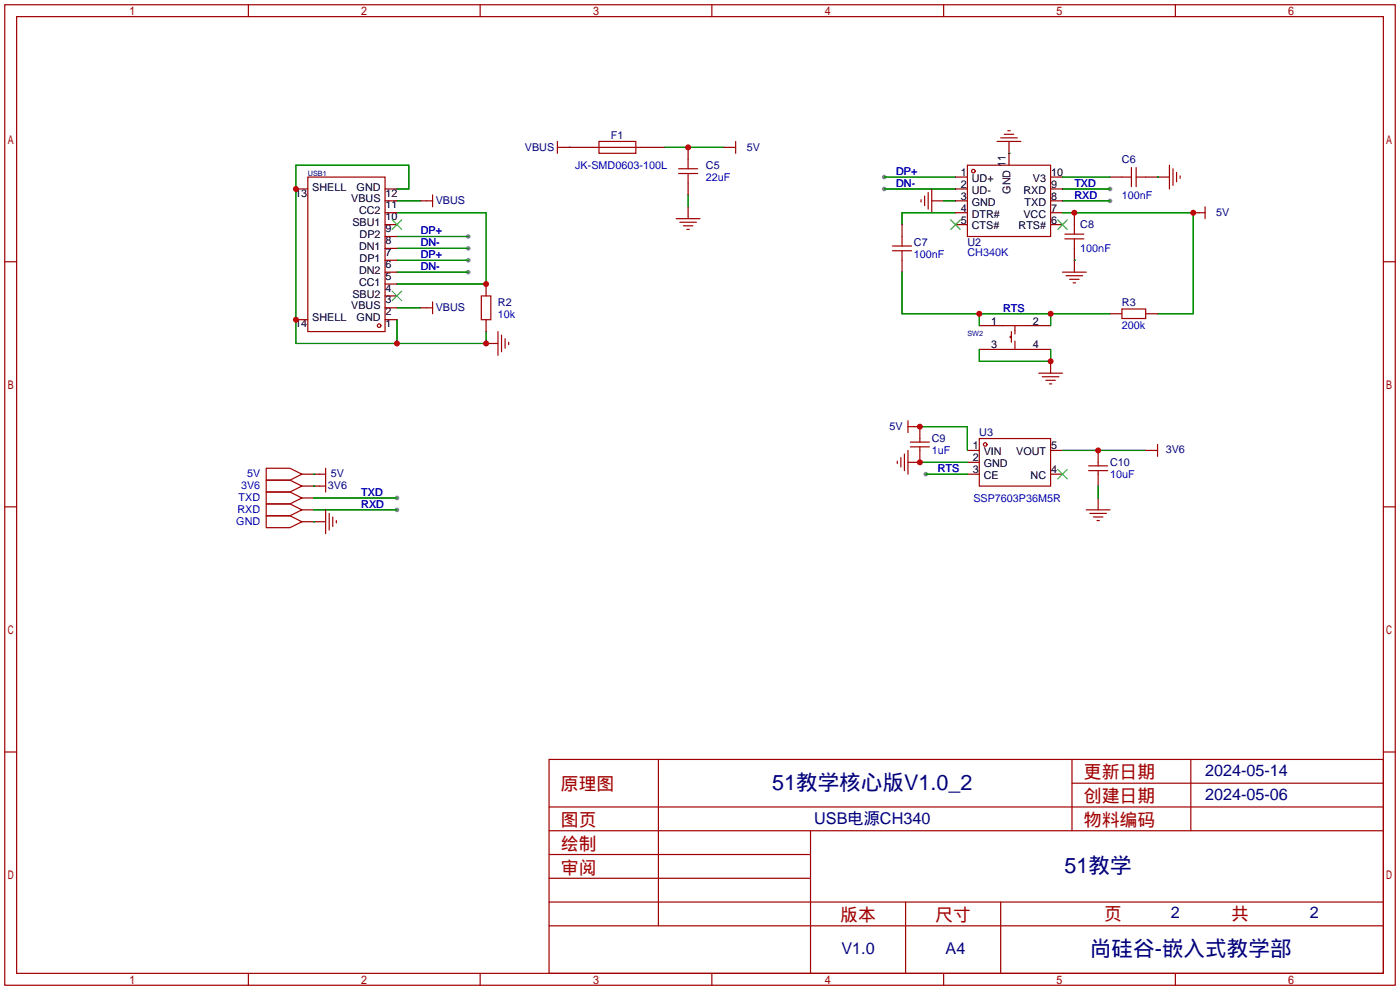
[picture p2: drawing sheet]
<svg xmlns="http://www.w3.org/2000/svg" width="299mm" height="212mm" viewBox="0 0 299 212" stroke-linecap="round" stroke-linejoin="round" font-family="sans-serif">
<g fill="#999">
<circle cx="100.1" cy="53.1" r=".51"/>
<circle cx="100.1" cy="58.2" r=".51"/>
<circle cx="100.1" cy="55.6" r=".51"/>
<circle cx="100.1" cy="50.5" r=".51"/>
<circle cx="84.8" cy="109" r=".51"/>
<circle cx="84.8" cy="106.4" r=".51"/>
<circle cx="189" cy="40.4" r=".51"/>
<circle cx="189" cy="37.8" r=".51"/>
<circle cx="237.2" cy="42.9" r=".51"/>
<circle cx="237.2" cy="40.4" r=".51"/>
<circle cx="197.9" cy="101.3" r=".51"/>
</g>
<g fill="none" stroke="#a10000" stroke-width=".25">
<path d="M1 1h297.2v209.6h-297.2zM3.6 3.6h292.1v204.4h-292.1zM53.1 1v2.6M102.6 1v2.6M152.1 1v2.6M201.7 1v2.6M251.2 1v2.6M65.8 37.8h16.5v33.1h-16.5zM119.1 31.5h1.3M119.1 30.2v2.6M126.7 31.5h10.2M128 30.2h7.9v2.6h-7.9z"/>
<path d="M145 37.1h4.1M145 36.1h4.1M147.1 34v2.1M147.1 37.1v2M156 31.5h1.2M157.2 30.2v2.6M206.8 35.3h17.7v15.2h-17.7zM213.1 30.2h5.1M213.9 29.5h3.5M214.6 28.7h2.1M215.4 27.9h.5M239.8 37.8h2"/>
<path d="M241.8 35.8v4.1M242.8 35.8v4.1M242.8 37.8h2.1M249.9 35.3v5.1M250.7 36.1v3.5M251.5 36.8v2.1M252.2 37.6v.5M1 55.9h2.6M91.2 42.9h1.3M92.5 41.7v2.5M144.5 46.7h5.1M145.3 47.5h3.5"/>
<path d="M146 48.3h2.1M146.8 49h.5M190.8 52.6h4M190.8 53.6h4M192.8 50.5v2.1M192.8 53.6v2M196.8 42.7v.5M197.6 41.9v2M198.4 41.1v3.6M199.1 40.4v5.1M227.1 58.2h5.1M227.6 51.1h4"/>
<path d="M227.6 50h4M227.8 58.9h3.6M228.6 59.7h2M229.6 48v2M229.6 51.1v2M256.3 45.5h1.3M257.6 44.2v2.5M295.7 55.9h2.5M91.2 65.8h1.3M92.5 64.5v2.6M102.9 63.2h2v5.1h-2zM106.4 70.9v5"/>
<path d="M107.2 71.6v3.6M107.9 72.4v2M108.7 73.2v.5M214.4 69.6h5.1M214.4 74.7h5.1M216.2 71.9h-.3v.2h.3M216.2 70.9v2.3M216.9 69.6v1.8M216.9 72.9v1.8M222 79.8h5.1M229.4 60.5h.5M239.8 66h5.1v2.1h-5.1z"/>
<path d="M191.8 98.6v.5M192.5 97.8v2M193.3 97v3.6M194.1 89.9v2.6M194.1 96.3v5M194.1 91.2h1.2M194.6 95.5h4M194.6 94.5h4M196.6 93.7v.8M196.6 95.5v.8M209.3 93.7h15.2v10.2h-15.2zM222.8 80.5h3.5"/>
<path d="M223.5 81.3h2.1M224.3 82h.5M232.7 99.6h4M234.7 98.8v.8M246.1 96.3h1.3M247.4 95v2.5M1 108.3h2.6M56.9 100.1h5.1l2.5 1.2-2.5 1.3h-5.1zM56.9 102.6h5.1l2.5 1.3-2.5 1.3h-5.1zM56.9 105.2h5.1l2.5 1.2-2.5 1.3h-5.1zM56.9 107.7h5.1l2.5 1.3-2.5 1.2h-5.1zM56.9 110.2h5.1l2.5 1.3-2.5 1.3h-5.1z"/>
<path d="M68.3 101.3h1.3M68.3 103.9h1.3M69.6 100.1v5.1M69.6 109v5M70.4 109.7v3.6M71.1 110.5v2M71.9 111.3v.5M232.2 109h5M232.7 100.6h4M232.9 109.7h3.6M233.7 110.5h2M234.4 111.3h.5"/>
<path d="M234.7 100.6v.7M295.7 108.3h2.5M1 160.7h2.6M117.3 162.3h178.4v45.7h-178.4zM117.3 177.5h178.4M117.3 172.5h178.4M140.7 162.3v35.6M173.2 177.5v30.5M229.1 162.3v15.2M229.1 167.4h66.6M254.5 162.3v15.2M295.7 160.7h2.5"/>
<path d="M117.3 182.6h55.9M117.3 197.9h178.4M117.3 192.8h178.4M117.3 187.7h55.9M193.5 192.8v15.2M213.9 192.8v15.2M53.1 208v2.6M102.6 208v2.6M152.1 208v2.6M201.7 208v2.6M251.2 208v2.6"/>
<circle cx="208" cy="36.6" r=".38"/>
<circle cx="81" cy="69.6" r=".38"/>
<circle cx="210.6" cy="95" r=".38"/>
</g>
<g fill="none" stroke="#008700" stroke-width=".25">
<path d="M121.7 31.5h.1M142 31.5h12.7M189 37.8h15.2M215.6 32.8h.1M227.1 37.8h10.1M247.4 37.8h.1M84.8 45.5h19.1v15.2h-19.1M84.8 40.4h2.6v-5.1h-24.2v38.1h40.7v-2.5M84.8 53.1h15.3M84.8 58.2h15.3M84.8 55.6h15.3M84.8 50.5h15.3"/>
<path d="M84.8 42.9h5.1M147.1 41.7v2.5M189 40.4h15.2M192.8 58.2v8.9h44.4M201.7 42.9h2.5M204.2 45.5h-11.4v2.5M227.1 45.5h27.9v21.6h-7.6M227.1 40.4h10.1M227.1 42.9h10.1M229.6 55.6h.1M84.8 68.3v5.1M84.8 65.8h5.1"/>
<path d="M209.3 74.7v2.5h15.2v-2.5M209.3 67.1v2.5M224.5 67.1v2.5M196.6 91.2h10.2v5.1M196.6 98.8h10.2M227.1 96.3h17.8M67.1 101.3h.1M67.1 103.9h.1M67.1 111.5h.1M67.1 109h17.7M67.1 106.4h17.7M197.9 101.3h8.9"/>
<path d="M234.7 103.9v2.5"/>
</g>
<g fill="none" stroke="#870000" stroke-width=".25">
<path d="M120.4 31.5h6.3M136.9 31.5h5.1M147.1 31.5v2.5M147.1 39.1v2.6M154.7 31.5h1.3M204.2 37.8h2.6M215.6 30.2v5.1M224.5 37.8h2.6M237.2 37.8h2.6M244.9 37.8h5M63.2 40.4h2.6M82.3 42.9h2.5"/>
<path d="M82.3 58.2h2.5M82.3 55.6h2.5M82.3 53.1h2.5M82.3 50.5h2.5M82.3 48h2.5M82.3 45.5h2.5M82.3 40.4h2.5M89.9 42.9h1.3M147.1 44.2v2.5M192.8 48v2.5M192.8 55.6v2.6M199.1 42.9h2.6"/>
<path d="M204.2 42.9h2.6M204.2 48h2.6M204.2 45.5h2.6M204.2 40.4h2.6M224.5 42.9h2.6M224.5 48h2.6M224.5 45.5h2.6M224.5 40.4h2.6M229.6 45.5v2.5M229.6 53.1v5.1M255 45.5h1.3M63.2 68.3h2.6"/>
<path d="M82.3 65.8h2.5M82.3 68.3h2.5M82.3 63.2h2.5M82.3 60.7h2.5M89.9 65.8h1.3M103.9 73.4h2.5M103.9 60.7v2.5M103.9 68.3v2.6M209.3 69.6h5.1M209.3 74.7h5.1M219.5 69.6h5M219.5 74.7h5"/>
<path d="M224.5 77.2v2.6M237.2 67.1h2.6M244.9 67.1h2.5M195.3 91.2h1.3v2.5M196.6 96.3v2.5h-2.5M206.8 96.3h2.5M206.8 98.8h2.5M224.5 96.3h2.6M234.7 96.3v2.5M244.9 96.3h1.2M64.5 101.3h3.8M64.5 103.9h3.8"/>
<path d="M64.5 106.4h2.6M64.5 109h2.6M64.5 111.5h5.1M206.8 101.3h2.5M224.5 101.3h2.6M234.7 101.3v2.6M234.7 106.4v2.6"/>
</g>
<path d="M83.8 47l2.1 2M85.9 47l-2.1 2M203.2 47l2 2M205.2 47l-2 2M226.1 47l2 2M228.1 47l-2 2M83.8 62.2l2.1 2.1M85.9 62.2l-2.1 2.1M226.1 100.3l2 2.1M228.1 100.3l-2 2.1" fill="none" stroke="#3c3" stroke-width=".25"/>
<g fill="#c00">
<circle cx="147.1" cy="31.5" r=".63"/>
<circle cx="103.9" cy="60.7" r=".63"/>
<circle cx="84.8" cy="73.4" r=".63"/>
<circle cx="63.2" cy="40.4" r=".63"/>
<circle cx="63.2" cy="68.3" r=".63"/>
<circle cx="103.9" cy="73.4" r=".63"/>
<circle cx="224.5" cy="77.2" r=".63"/>
<circle cx="209.3" cy="67.1" r=".63"/>
<circle cx="224.5" cy="67.1" r=".63"/>
<circle cx="196.6" cy="91.2" r=".63"/>
<circle cx="196.6" cy="98.8" r=".63"/>
<circle cx="234.7" cy="96.3" r=".63"/>
<circle cx="255" cy="45.5" r=".63"/>
<circle cx="229.6" cy="45.5" r=".63"/>
</g>
<g font-size="4.6" fill="#000080">
<text x="165" y="168.8">51教学核心版V1.0_2</text>
<text x="227.5" y="186.6">51教学</text>
<text x="233" y="204.3">尚硅谷-嵌入式教学部</text>
</g>
<g font-size="3.8" fill="#a00000">
<text x="231.6" y="166.4">更新日期</text>
<text x="119.9" y="168.9">原理图</text>
<text x="231.6" y="171.5">创建日期</text>
<text x="119.9" y="176.5">图页</text>
<text x="231.6" y="176.5">物料编码</text>
<text x="119.9" y="181.6">绘制</text>
<text x="119.9" y="186.7">审阅</text>
<text x="179.6" y="196.9">版本</text>
<text x="199.9" y="196.9">尺寸</text>
<text x="236" y="196.6">页</text>
<text x="263.1" y="196.6">共</text>
</g>
<g font-size="3.5" fill="#000080">
<text x="257.6" y="165.9">2024-05-14</text>
<text x="257.6" y="171">2024-05-06</text>
<text x="174" y="176">USB电源CH340</text>
<text x="250.2" y="196.1">2</text>
<text x="280" y="196.1">2</text>
<text x="179.8" y="204">V1.0</text>
<text x="202.1" y="204">A4</text>
</g>
<g font-size="2.3" fill="#000080">
<text x="130.6" y="29.8">F1</text>
<text x="112.2" y="32.2">VBUS</text>
<text x="159.6" y="32.2">5V</text>
<text x="239.8" y="34.8">C6</text>
<text x="150.9" y="36.1">C5</text>
<text x="93.1" y="43.6">VBUS</text>
<text x="260" y="46.2">5V</text>
<text x="195.3" y="52.6">C7</text>
<text x="206.8" y="52.6">U2</text>
<text x="230.9" y="48.8">C8</text>
<text x="106.4" y="65.3">R2</text>
<text x="239.8" y="65.3">R3</text>
<text x="93.1" y="66.5">VBUS</text>
<text x="190.1" y="92">5V</text>
<text x="199.1" y="94.5">C9</text>
<text x="209.3" y="93.3">U3</text>
<text x="237.2" y="99.6">C10</text>
<text x="249.2" y="96.8">3V6</text>
<text x="70.1" y="104.5">3V6</text>
<text x="70.7" y="102">5V</text>
</g>
<g font-size="2.3">
<text x="214.9" y="35.8" transform="rotate(-90 214.9 35.8)">11</text>
<text x="66.7" y="40.7">SHELL</text>
<text x="76.2" y="40.7">GND</text>
<text x="205.3" y="37.6">1</text>
<text x="205.3" y="40.2">2</text>
<text x="207.7" y="38.9">UD+</text>
<text x="207.7" y="41.4">UD-</text>
<text x="215.9" y="41.4" transform="rotate(-90 215.9 41.4)">GND</text>
<text x="218.7" y="41.4">RXD</text>
<text x="220.8" y="38.9">V3</text>
<text x="224.7" y="40.2">9</text>
<text x="224.7" y="37.6">10</text>
<text x="63.1" y="42">13</text>
<text x="75.1" y="43.3">VBUS</text>
<text x="76.7" y="45.8">CC2</text>
<text x="82.4" y="47.1">10</text>
<text x="82.4" y="44.5">11</text>
<text x="82.4" y="42">12</text>
<text x="205.3" y="42.7">3</text>
<text x="205.3" y="45.2">4</text>
<text x="205.3" y="47.8">5</text>
<text x="207.7" y="44">GND</text>
<text x="207.7" y="46.5">DTR#</text>
<text x="218.7" y="46.5">VCC</text>
<text x="219" y="44">TXD</text>
<text x="224.7" y="47.8">6</text>
<text x="224.7" y="45.2">7</text>
<text x="224.7" y="42.7">8</text>
<text x="75.3" y="48.4">SBU1</text>
<text x="76.7" y="53.4">DN1</text>
<text x="76.9" y="50.9">DP2</text>
<text x="82.4" y="52.2">8</text>
<text x="82.4" y="49.6">9</text>
<text x="207.7" y="49">CTS#</text>
<text x="217.7" y="49">RTS#</text>
<text x="76.7" y="58.5">DN2</text>
<text x="76.9" y="56">DP1</text>
<text x="82.4" y="59.8">5</text>
<text x="82.4" y="57.2">6</text>
<text x="82.4" y="54.7">7</text>
<text x="75.3" y="63.6">SBU2</text>
<text x="76.7" y="61.1">CC1</text>
<text x="82.4" y="64.9">3</text>
<text x="82.4" y="62.3">4</text>
<text x="63.1" y="69.9">14</text>
<text x="66.7" y="68.7">SHELL</text>
<text x="75.1" y="66.1">VBUS</text>
<text x="76.2" y="68.7">GND</text>
<text x="82.4" y="69.9">1</text>
<text x="82.4" y="67.4">2</text>
<text x="211.8" y="69.4">1</text>
<text x="220.7" y="69.4">2</text>
<text x="211.8" y="74.4">3</text>
<text x="220.7" y="74.4">4</text>
<text x="207.9" y="96">1</text>
<text x="207.9" y="98.6">2</text>
<text x="207.9" y="101.1">3</text>
<text x="210.2" y="97.3">VIN</text>
<text x="210.2" y="99.8">GND</text>
<text x="217.2" y="97.3">VOUT</text>
<text x="224.7" y="101.1">4</text>
<text x="224.7" y="96">5</text>
<text x="210.2" y="102.4">CE</text>
<text x="220.3" y="102.4">NC</text>
</g>
<g font-size="2.3" fill="#00f">
<text x="122.9" y="36.1">JK-SMD0603-100L</text>
<text x="150.9" y="38.7">22uF</text>
<text x="191.5" y="39.9">DN-</text>
<text x="191.5" y="37.4">DP+</text>
<text x="229.6" y="39.9">TXD</text>
<text x="229.6" y="42.5">RXD</text>
<text x="239.8" y="42.5">100nF</text>
<text x="89.9" y="52.6">DN-</text>
<text x="89.9" y="50.1">DP+</text>
<text x="230.9" y="53.9">100nF</text>
<text x="89.9" y="57.7">DN-</text>
<text x="89.9" y="55.2">DP+</text>
<text x="195.3" y="55.2">100nF</text>
<text x="206.8" y="54.7">CH340K</text>
<text x="106.4" y="67.9">10k</text>
<text x="214.4" y="66.6">RTS</text>
<text x="239.8" y="70.4">200k</text>
<text x="199.1" y="97.1">1uF</text>
<text x="200.4" y="100.9">RTS</text>
<text x="51" y="107.1">TXD</text>
<text x="51.5" y="104.6">3V6</text>
<text x="52.8" y="102">5V</text>
<text x="77.2" y="106">TXD</text>
<text x="208" y="107.2">SSP7603P36M5R</text>
<text x="237.2" y="102.2">10uF</text>
<text x="50.5" y="112.2">GND</text>
<text x="50.8" y="109.7">RXD</text>
<text x="77.2" y="108.5">RXD</text>
</g>
<g font-size="1.6" fill="#000080">
<text x="65.8" y="37.5">USB1</text>
<text x="206.8" y="71.8">SW2</text>
</g>
</svg>
